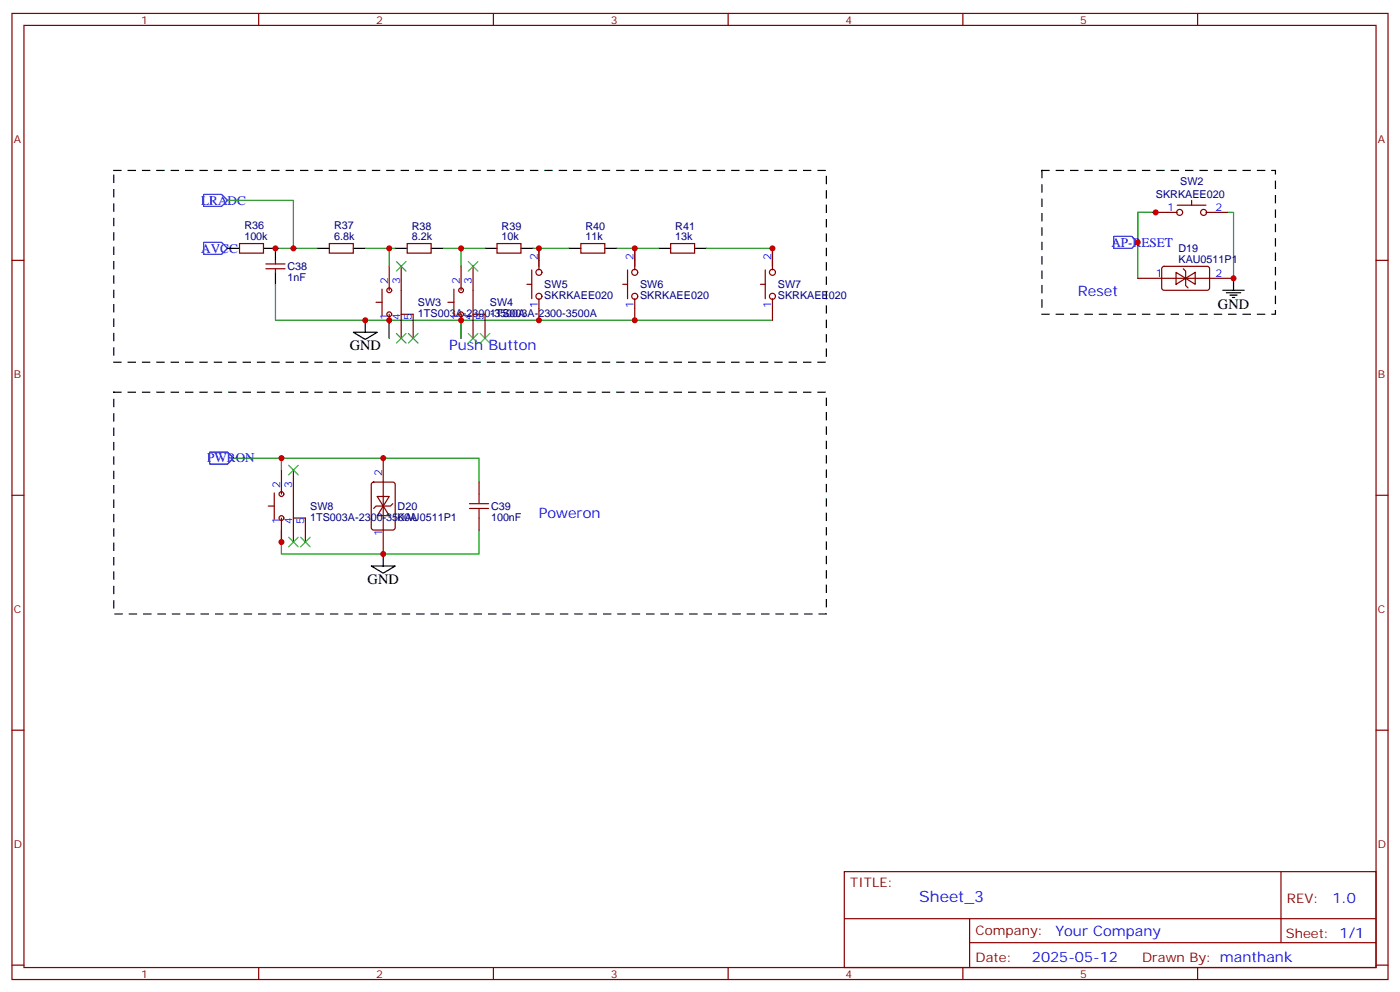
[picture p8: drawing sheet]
<svg xmlns="http://www.w3.org/2000/svg" width="412mm" height="292mm" viewBox="0 0 412 292" stroke-linecap="round" stroke-linejoin="round" font-family="sans-serif">
<g fill="none" stroke="#870000" stroke-width=".35">
<path d="M3.5 4h405.4v284.3h-405.4zM7.1 7.5h398.2v277.3h-398.2zM76.2 4v3.5M145.3 4v3.5M214.5 4v3.5M283.6 4v3.5M352.8 4v3.5M351 59v1.4M3.5 76.6h3.6M70.6 71.7h7v2.8h-7zM78.3 79.1h5.7M78.3 77.7h5.7"/>
<path d="M81.1 76.6v1.1M81.1 79.1v1.1M97 71.7h7.1v2.8h-7.1zM114.7 78.4v7M118.2 78.4v21.2M119.9 71.7h7.1v2.8h-7.1zM135.8 78.4v7M139.3 78.4v21.2M146.4 71.7h7.1v2.8h-7.1zM156.6 79.4v8.5M158.7 73.1v6.3M171.1 71.7h7.1v2.8h-7.1z"/>
<path d="M184.9 79.4v8.5M187 73.1v6.3M197.6 71.7h7v2.8h-7zM225.4 79.4v8.5M227.5 73.1v6.3M340.4 62.5h6.4M342.4 78.6l.5-.2h13l.4 .7-.1 5.9-.6 .4h-13l-.4-.7v-5.6zM346.8 60.4h8.4M348.5 79.1l.7 .7v4.2l.8 .7M355.2 62.5h6.4M405.3 76.6h3.6M110.8 89h1.7"/>
<path d="M112.5 85.1v7.8M114.7 92.5v7.1M118.2 92.5h3.5v7.1M131.9 89h1.8M133.7 85.1v7.8M135.8 92.5v7.1M139.3 92.5h3.6v7.1M155.2 83.7h1.4M158.7 87.9v6.4M183.4 83.7h1.5M187 87.9v6.4M224 83.7h1.4"/>
<path d="M227.5 87.9v6.4M335.1 81.9h28.3M346.4 80.2l2.8 1.7-2.8 1.8zM349.2 81.9l2.9-1.7v3.5zM82.9 138.4v7M86.4 138.4v21.1M112.9 134.8v28.3M3.5 145.8h3.6M79 148.9h1.8M80.8 145.1v7.7M82.9 152.5v7M86.4 152.5h3.6v7"/>
<path d="M109.6 142.1l.5-.2h5.6l.7 .4v13l-.4 .6-5.9 .1-.7-.5v-12.9zM111.1 146.1h3.6l-1.8 2.8zM112.9 148.9l1.8 2.9h-3.6zM115.7 148.2l-.7 .7h-4.2l-.7 .7M141.1 141.9v3.5M141.1 152.5v3.5M405.3 145.8h3.6M3.5 214.9h3.6M405.3 214.9h3.6M248.7 256.5h156.6v28.3h-156.6zM377.3 256.6v20.8M248.7 270.4h156.5"/>
<path d="M285.6 277.4h119.6M285.6 270.4v14.1M3.5 284.1h3.6M76.2 284.8v3.5M145.3 284.8v3.5M214.5 284.8v3.5M283.6 284.8v3.5M352.8 284.8v3.5M405.3 284.1h3.6"/>
<circle cx="347.5" cy="62.5" r=".88"/>
<circle cx="354.5" cy="62.5" r=".88"/>
<circle cx="114.7" cy="92.5" r=".71"/>
<circle cx="114.7" cy="85.4" r=".71"/>
<circle cx="135.8" cy="92.5" r=".71"/>
<circle cx="135.8" cy="85.4" r=".71"/>
<circle cx="158.8" cy="87.2" r=".88"/>
<circle cx="158.8" cy="80.2" r=".88"/>
<circle cx="187" cy="80.2" r=".88"/>
<circle cx="187" cy="87.2" r=".88"/>
<circle cx="227.5" cy="87.2" r=".88"/>
<circle cx="227.5" cy="80.2" r=".88"/>
<circle cx="82.9" cy="145.4" r=".71"/>
<circle cx="82.9" cy="152.5" r=".71"/>
</g>
<path d="M60 57.2h5.3l1.7 1.8-1.7 1.7h-5.3zM60 71.3h5.3l1.7 1.8-1.7 1.8h-5.3zM328.1 69.6h5.3l1.7 1.7-1.7 1.8h-5.3zM61.7 133.1h5.3l1.8 1.7-1.8 1.8h-5.3z" fill="none" stroke="#00f" stroke-width=".35"/>
<g fill="none" stroke="#000" stroke-width=".35">
<path d="M67 73.1h3.6M77.6 73.1h3.5v3.5M93.5 73.1h3.5M104.1 73.1h3.5M116.4 73.1h3.5M127 73.1h3.5M142.9 73.1h3.5M153.5 73.1h3.5M167.6 73.1h3.5M178.2 73.1h3.5M194 73.1h3.6M204.6 73.1h3.5"/>
<path d="M81.1 80.2v3.5M104.1 97.8h7l-3.5 2.1zM107.6 94.3v3.5M360.2 85.4h6.3M361.2 86.1h4.3M362.3 86.9h2.1M363 87.6h.7M363.4 81.9v3.5M109.4 166.6h7l-3.5 2.1zM112.9 163.1v3.5"/>
</g>
<g fill="none" stroke="#008700" stroke-width=".35">
<path d="M67 59h19.4v14.1M81.1 73.1h12.4M107.6 73.1h8.8M114.7 73.1v5.3M130.5 73.1h12.4M135.8 73.1v5.3M157 73.1h10.6M158.7 73.1v5.3M181.7 73.1h12.3M187 73.1v5.3M208.1 73.1h19.4v5.3M335.1 71.3v-8.8h5.3h-5.3v19.4"/>
<path d="M361.6 62.5h1.8v19.4M81.1 83.7v10.6h146.4M114.7 94.3v5.3M135.8 94.3v5.3M68.8 134.8h72.3v7.1M82.9 134.8v3.6M82.9 156v7.1h58.2v-7.1"/>
</g>
<path d="M33.5 50.2h209.9v56.4h-209.9zM306.9 50.2h68.8v42.3h-68.8zM33.5 115.4h209.9v65.3h-209.9z" fill="none" stroke="#000" stroke-width=".35" stroke-dasharray="2.1 2.1"/>
<path d="M138.3 149.6h5.6M138.3 148.2h5.6M141.1 145.4v2.8M141.1 149.6v2.9" fill="none" stroke="#a10000" stroke-width=".35"/>
<path d="M116.8 77l2.8 2.8M119.6 77l-2.8 2.8M137.9 77l2.9 2.8M140.8 77l-2.9 2.8M116.8 98.1l2.8 2.9M119.6 98.1l-2.8 2.9M120.3 98.1l2.8 2.9M123.1 98.1l-2.8 2.9M137.9 98.1l2.9 2.9M140.8 98.1l-2.9 2.9M141.5 98.1l2.8 2.9M144.3 98.1l-2.8 2.9" fill="none" stroke="#3c3" stroke-width=".35"/>
<g fill="#c00">
<circle cx="81.1" cy="73.1" r=".88"/>
<circle cx="86.4" cy="73.1" r=".88"/>
<circle cx="340.4" cy="62.5" r=".88"/>
<circle cx="363.4" cy="81.9" r=".88"/>
<circle cx="335.1" cy="71.3" r=".88"/>
<circle cx="112.9" cy="134.8" r=".88"/>
<circle cx="112.9" cy="163.1" r=".88"/>
<circle cx="114.7" cy="73.1" r=".88"/>
<circle cx="135.8" cy="73.1" r=".88"/>
<circle cx="158.8" cy="73.1" r=".88"/>
<circle cx="187" cy="73.1" r=".88"/>
<circle cx="227.5" cy="73.1" r=".88"/>
<circle cx="114.7" cy="94.3" r=".88"/>
<circle cx="135.8" cy="94.3" r=".88"/>
<circle cx="158.8" cy="94.3" r=".88"/>
<circle cx="187" cy="94.3" r=".88"/>
<circle cx="107.6" cy="94.3" r=".88"/>
<circle cx="82.9" cy="159.5" r=".88"/>
<circle cx="82.9" cy="134.8" r=".88"/>
</g>
<path d="M85 136.9l2.8 2.9M87.8 136.9l-2.8 2.9M85 158.1l2.8 2.8M87.8 158.1l-2.8 2.8M88.5 158.1l2.9 2.8M91.4 158.1l-2.9 2.8" fill="none" stroke="#3c3" stroke-width=".35"/>
<text font-size="4.6" fill="#00f" x="270.8" y="265.6">Sheet_3</text>
<g font-size="4.2" fill="#00f">
<text x="317.5" y="87.2">Reset</text>
<text x="132.3" y="103.1">Push Button</text>
<text x="158.7" y="152.5">Poweron</text>
<text x="392.5" y="265.8">1.0</text>
<text x="310.9" y="275.4">Your Company</text>
<text x="304" y="283.2">2025-05-12</text>
</g>
<g font-size="4.2">
<text x="358.8" y="91.1">GND</text>
<text x="103" y="103.1">GND</text>
<text x="108.3" y="171.9">GND</text>
</g>
<g font-size="3.9" fill="#00f">
<text x="59.3" y="60.2">LRADC</text>
<text x="59.3" y="74.4">AVCC</text>
<text x="327.4" y="72.6">AP-RESET</text>
<text x="61" y="136.1">PWRON</text>
</g>
<g font-size="3.9" fill="#800">
<text x="250.5" y="261.1">TITLE:</text>
<text x="379.1" y="265.8">REV:</text>
<text x="287.4" y="275.3">Company:</text>
<text x="378.7" y="275.9">Sheet: 1/1</text>
<text x="287.4" y="283">Date:</text>
<text x="336.4" y="283.1">Drawn By: manthank</text>
</g>
<g font-size="3.2" fill="#800">
<text x="41.6" y="6.9">1</text>
<text x="110.8" y="6.9">2</text>
<text x="179.9" y="6.9">3</text>
<text x="249.1" y="6.9">4</text>
<text x="318.2" y="6.9">5</text>
<text x="4.1" y="42.1">A</text>
<text x="405.9" y="42.1">A</text>
<text x="4.1" y="111.2">B</text>
<text x="405.9" y="111.2">B</text>
<text x="4.1" y="180.3">C</text>
<text x="405.9" y="180.3">C</text>
<text x="4.1" y="249.5">D</text>
<text x="405.9" y="249.5">D</text>
<text x="41.6" y="287.8">1</text>
<text x="110.8" y="287.8">2</text>
<text x="179.9" y="287.8">3</text>
<text x="249.1" y="287.8">4</text>
<text x="318.2" y="287.8">5</text>
</g>
<g font-size="3.2" fill="#000080">
<text x="340.5" y="58.4">SKRKAEE020</text>
<text x="347.7" y="54.4">SW2</text>
<text x="72" y="70.6">100k</text>
<text x="72" y="67.5">R36</text>
<text x="98.4" y="70.6">6.8k</text>
<text x="98.4" y="67.5">R37</text>
<text x="121.3" y="70.6">8.2k</text>
<text x="121.3" y="67.6">R38</text>
<text x="147.8" y="70.6">10k</text>
<text x="147.8" y="67.6">R39</text>
<text x="172.4" y="70.6">11k</text>
<text x="172.4" y="67.6">R40</text>
<text x="198.9" y="70.6">13k</text>
<text x="198.9" y="67.6">R41</text>
<text x="347.1" y="77.3">KAU0511P1</text>
<text x="347.1" y="74.1">D19</text>
<text x="84.7" y="82.7">1nF</text>
<text x="84.7" y="79.5">C38</text>
<text x="160.3" y="88.1">SKRKAEE020</text>
<text x="160.3" y="84.8">SW5</text>
<text x="188.6" y="88">SKRKAEE020</text>
<text x="188.6" y="84.8">SW6</text>
<text x="229.1" y="88">SKRKAEE020</text>
<text x="229.1" y="84.8">SW7</text>
<text x="123.1" y="93.2">1TS003A-2300-3500A</text>
<text x="123.1" y="90.1">SW3</text>
<text x="144.3" y="93.2">1TS003A-2300-3500A</text>
<text x="144.3" y="90.1">SW4</text>
<text x="91.4" y="153.2">1TS003A-2300-3500A</text>
<text x="91.4" y="150.1">SW8</text>
<text x="117.1" y="153.2">KAU0511P1</text>
<text x="117.1" y="150.2">D20</text>
<text x="144.6" y="153.2">100nF</text>
<text x="144.6" y="150.2">C39</text>
</g>
<g font-size="3.2" fill="#00f">
<text x="344" y="62.2">1</text>
<text x="358.1" y="62.2">2</text>
<text x="158.4" y="76.6" transform="rotate(-90 158.4 76.6)">2</text>
<text x="186.6" y="76.6" transform="rotate(-90 186.6 76.6)">2</text>
<text x="227.2" y="76.6" transform="rotate(-90 227.2 76.6)">2</text>
<text x="114.3" y="83.7" transform="rotate(-90 114.3 83.7)">2</text>
<text x="117.8" y="83.7" transform="rotate(-90 117.8 83.7)">3</text>
<text x="135.5" y="83.7" transform="rotate(-90 135.5 83.7)">2</text>
<text x="139" y="83.7" transform="rotate(-90 139 83.7)">3</text>
<text x="340.4" y="81.6">1</text>
<text x="358.1" y="81.6">2</text>
<text x="114.3" y="94.3" transform="rotate(-90 114.3 94.3)">1</text>
<text x="117.8" y="94.3" transform="rotate(-90 117.8 94.3)">4</text>
<text x="121.4" y="94.3" transform="rotate(-90 121.4 94.3)">5</text>
<text x="135.5" y="94.3" transform="rotate(-90 135.5 94.3)">1</text>
<text x="139" y="94.3" transform="rotate(-90 139 94.3)">4</text>
<text x="142.5" y="94.3" transform="rotate(-90 142.5 94.3)">5</text>
<text x="158.4" y="90.7" transform="rotate(-90 158.4 90.7)">1</text>
<text x="186.6" y="90.7" transform="rotate(-90 186.6 90.7)">1</text>
<text x="227.2" y="90.7" transform="rotate(-90 227.2 90.7)">1</text>
<text x="82.5" y="143.7" transform="rotate(-90 82.5 143.7)">2</text>
<text x="86.1" y="143.7" transform="rotate(-90 86.1 143.7)">3</text>
<text x="112.5" y="140.1" transform="rotate(-90 112.5 140.1)">2</text>
<text x="82.5" y="154.2" transform="rotate(-90 82.5 154.2)">1</text>
<text x="86.1" y="154.2" transform="rotate(-90 86.1 154.2)">4</text>
<text x="89.6" y="154.2" transform="rotate(-90 89.6 154.2)">5</text>
<text x="112.5" y="157.8" transform="rotate(-90 112.5 157.8)">1</text>
</g>
</svg>
